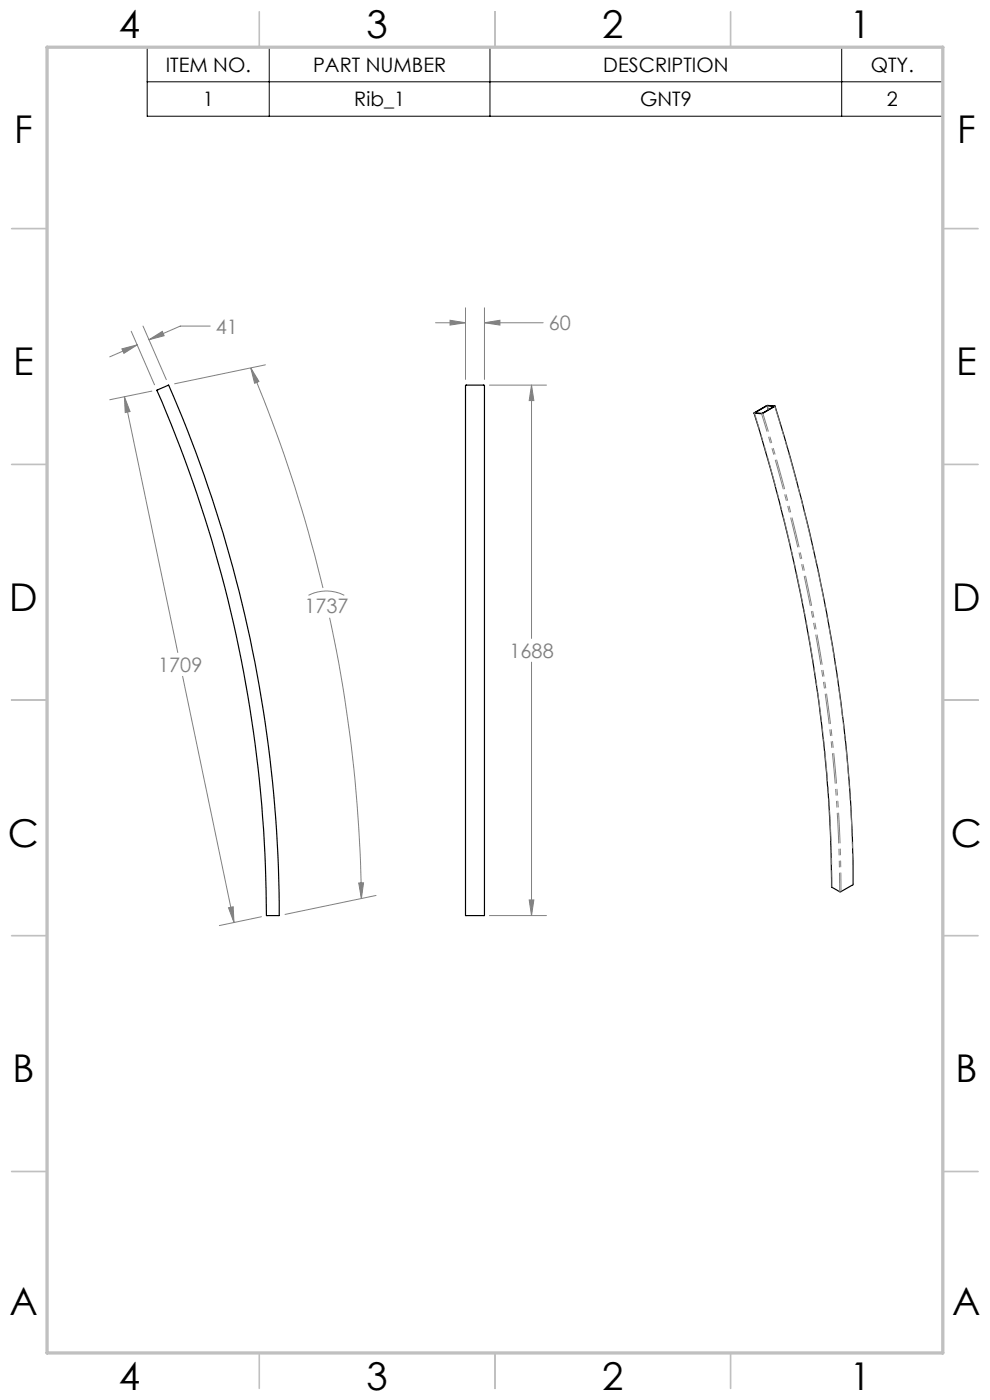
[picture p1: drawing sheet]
<svg xmlns="http://www.w3.org/2000/svg" width="210mm" height="297mm" viewBox="0 0 210 297" stroke-linecap="round" stroke-linejoin="round" font-family="sans-serif">
<g fill="none" stroke="#808080" stroke-width=".21">
<path d="M25.9 74l3.2-.8-2.8 1.8zM27.8 70.3l5 11.3M29.1 73.2l-5.8 2.5M30.3 69.2l5 11.3M31.6 72.1l2.8-1.8 .4 .9zM44.6 69.2h-6.4l-6.6 2.9M53.2 78.1l1.7 2.8-.9 .4zM53.2 78.1a299.3 299.3 0 0 1 15.3 46.6M56.3 77.4l-19.3 4M92.4 68.5h6.3M95.5 67.9l3.2 .6-3.2 .5zM98.7 65.3v15.2"/>
<path d="M102.8 65.3v15.2M102.8 68.5h12.4M102.8 68.5l3.2-.6v1.1zM26.4 84.2l11.3 54.2M26.4 84.2l1.2 3.1-1 .2zM32.2 83l-8.9 1.8M103.8 81.7h12.1M112.7 81.7v53.7M112.7 81.7l.5 3.3h-.9zM65.4 126.3a8.3 8.3 0 0 1 7.6 0M69.9 131.1a298.1 298.1 0 0 1 6.8 59.5M38.7 143.5l10.9 52.2"/>
<path d="M112.7 140.5v53.7M48.5 192.6l1-.2 .1 3.3zM55.5 194.5l-9 1.9M76.1 187.3h1l-.4 3.3zM79.8 190l-19.3 4M103.8 194.2h12.1M112.3 190.9h.9l-.5 3.3z"/>
</g>
<path d="M31.2 10h168.8v14.7h-168.8zM31.2 17.4h168.8M57.1 10v14.7M103.9 10v14.7M178.5 10v14.7" fill="none" stroke="#000" stroke-width=".21"/>
<g fill="none" stroke="#c0c0c0" stroke-width=".35">
<path d="M55 2.5v7.5M105 2.5v7.5M155 2.5v7.5M2.5 48.5h7.5M200 48.5h7.5M2.5 98.5h7.5M200 98.5h7.5M2.5 148.5h7.5M200 148.5h7.5M2.5 198.5h7.5M200 198.5h7.5M2.5 248.5h7.5"/>
<path d="M200 248.5h7.5M55 287v7.5M105 287v7.5M155 287v7.5"/>
</g>
<path d="M10 10h190v277h-190z" fill="none" stroke="#c0c0c0" stroke-width=".7"/>
<path d="M76.1 187.3h1l-.4 3.3zM53.2 78.1l1.7 2.8-.9 .4zM26.4 84.2l1.2 3.1-1 .2zM48.5 192.6l1-.2 .1 3.3zM25.9 74l3.2-.8-2.8 1.8zM31.6 72.1l2.8-1.8 .4 .9zM112.7 81.7l.5 3.3h-.9zM112.3 190.9h.9l-.5 3.3zM95.5 67.9l3.2 .6-3.2 .5zM102.8 68.5l3.2-.6v1.1z" fill="#808080"/>
<path d="M33.3 82.8l2.4-1.1a279.6 279.6 0 0 1 23.5 112.5h-2.6a310.7 310.7 0 0 0-3.2-41.5 278.2 278.2 0 0 0-20.1-69.9zM98.8 81.7l4 .1v112.4h-4.1zM159.9 87.6l2.8-1.6 1.7 .1-2.8 1.7zM162.7 86.1l-2.6 1.5 1.6 .1 2.5-1.5M162.7 86.1l1.5 .1M162.7 86.1l.3 .8M164.2 86.2h.1M164.4 86.1a356.7 356.7 0 0 1 16.4 92.4 59 59 0 0 1 .1 9.2l-2.6 1.5-1.9-1a338.2 338.2 0 0 0-14.1-92.8l-2.4-7.8" fill="none" stroke="#000" stroke-width=".25"/>
<path d="M178.1 189.1a342.6 342.6 0 0 0-15.1-96.7l-1.5-4.7M178.4 189.1a342.8 342.8 0 0 0-15.2-96.7l-1.4-4.7M180.9 187.7a342.8 342.8 0 0 0-15.1-96.8l-1.4-4.7" fill="none" stroke="#808080" stroke-width=".21" stroke-dasharray="6.3 1.3 1.3 1.3 1.3 1.3" stroke-dashoffset="2.4"/>
<path d="M176.5 188.2a340.3 340.3 0 0 0-15-95.8l-1.5-4.8" fill="none" stroke="#808080" stroke-width=".21" stroke-dasharray="6.3 1.3 1.3 1.3 1.3 1.3" stroke-dashoffset="2.8"/>
<path d="M160.2 87.6h.1M163 86.9l-.3-.8" fill="none" stroke="#808080" stroke-width=".21" stroke-dasharray="6.3 1.3 1.3 1.3 1.3 1.3"/>
<g font-size="8.1">
<text x="25.2" y="8">4</text>
<text x="77.7" y="8">3</text>
<text x="127.7" y="8">2</text>
<text x="180.2" y="8">1</text>
<text x="3" y="30.4">F</text>
<text x="203" y="30.4">F</text>
<text x="2.8" y="79.6">E</text>
<text x="202.8" y="79.6">E</text>
<text x="2" y="129.6">D</text>
<text x="202" y="129.6">D</text>
<text x="1.7" y="179.6">C</text>
<text x="201.7" y="179.6">C</text>
<text x="2.7" y="229.6">B</text>
<text x="202.7" y="229.6">B</text>
<text x="2" y="278.9">A</text>
<text x="202" y="278.9">A</text>
<text x="25.2" y="295">4</text>
<text x="77.7" y="295">3</text>
<text x="127.7" y="295">2</text>
<text x="180.2" y="295">1</text>
</g>
<g font-size="4.2">
<text x="35.1" y="15.2">ITEM NO.</text>
<text x="66.4" y="15.2">PART NUMBER</text>
<text x="128" y="15.2">DESCRIPTION</text>
<text x="184.7" y="15.2">QTY.</text>
<text x="43" y="22.5">1</text>
<text x="75.2" y="22.5">Rib_1</text>
<text x="135.8" y="22.5">GNT9</text>
<text x="188.1" y="22.5">2</text>
</g>
<g font-size="4.2" fill="#808080">
<text x="45.8" y="70.8">41</text>
<text x="116.4" y="70">60</text>
<text x="64.6" y="130.1">1737</text>
<text x="33.6" y="142.5">1709</text>
<text x="108.1" y="139.5">1688</text>
</g>
</svg>
